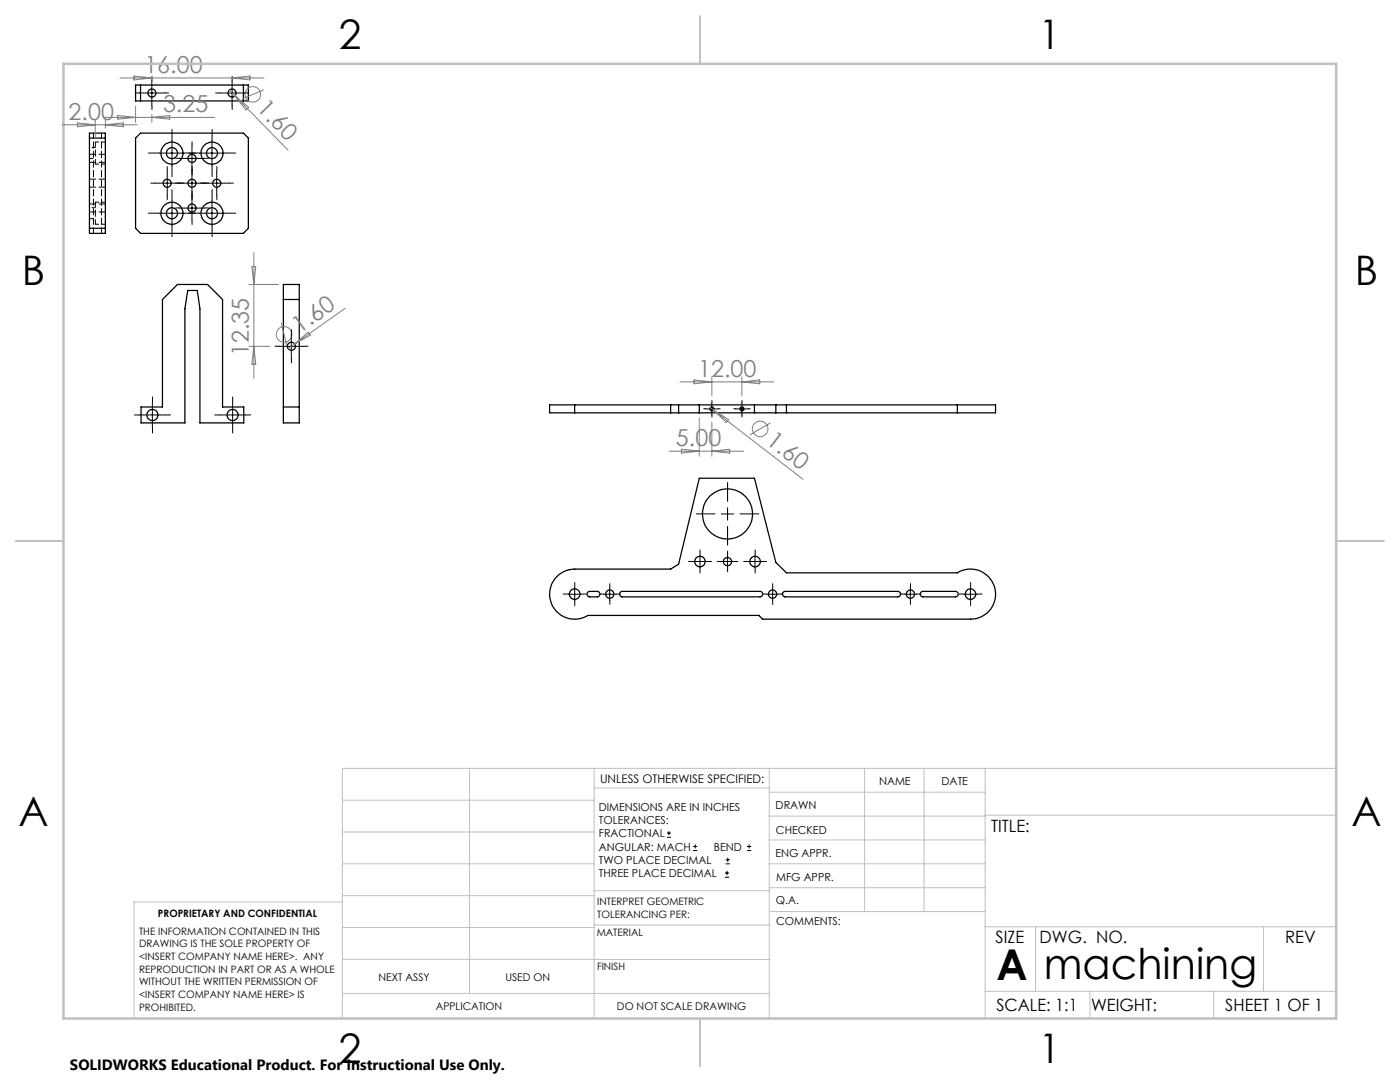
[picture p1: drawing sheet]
<svg xmlns="http://www.w3.org/2000/svg" width="279mm" height="216mm" viewBox="0 0 279 216" stroke-linecap="round" stroke-linejoin="round" font-family="sans-serif">
<g fill="none" stroke="#000" stroke-width=".25">
<path d="M27.1 17h22.5v3.1h-22.5zM28 17v3.1M48.6 17v3.1M17.9 26.6h3.1v20h-3.1zM17.9 27.6h3.1M28 26.6h20.6l1 1v17.9l-1 1.1h-20.6l-.9-1.1v-17.9zM17.9 45.5h3.1M32.4 59.8l3-3h6l3 3v21.4h4.2v3.2h-8.7v-22.8l-.5-3.6h-1.9l-.6 3.6v22.8h-8.7v-3.2h4.2zM56.6 56.8h3.1v27.6h-3.1zM56.6 59.8h3.1M56.6 81.2h3.1M114.7 80.8h-5v1.6h5"/>
<path d="M114.7 82.4h76.4M114.7 80.8h76.4M114.7 80.8v1.6M133.8 80.8v1.6M135.4 80.8v1.6M139.6 80.8v1.6M150.6 80.8v1.6M154.8 80.8v1.6M157 80.8v1.6M191.1 80.8h7.6v1.6h-7.6M191.1 80.8v1.6M111.5 114.7l.5-.3a4.6 4.6 0 0 1 2.7-.8h19.1l1.6-1 4.2-17.2h11l4.2 16.8 2.2 2.1h34.1a5 5 0 0 1 7.4 2.9 5 5 0 0 1-4.8 6.3h-41.5l-.8-.7h-34.1a5 5 0 0 1-6.7-1.3 5 5 0 0 1 .9-6.8z"/>
<path d="M117.3 118.1l.4-.1h1.5a.55 .55 0 0 1 .5 .6 .55 .55 0 0 1-.5 .5h-1.7l-.3-.5zM123.8 118.1l.4-.1h27.5a.55 .55 0 0 1 .5 .6 .55 .55 0 0 1-.5 .5h-27.5l-.4-.1-.2-.4zM156.2 118.3l.5-.3h22.5a.55 .55 0 0 1 .5 .6 .55 .55 0 0 1-.5 .5h-22.5l-.5-.3zM183.8 118.1l.4-.1h6.5a.55 .55 0 0 1 .5 .6 .55 .55 0 0 1-.5 .5h-6.5l-.4-.1-.1-.4z"/>
<circle cx="30.3" cy="18.6" r=".8"/>
<circle cx="46.3" cy="18.6" r=".8"/>
<circle cx="33.4" cy="36.6" r=".8"/>
<circle cx="34.3" cy="30.6" r="2.2"/>
<circle cx="34.3" cy="30.6" r="1.1"/>
<circle cx="38.3" cy="31.6" r=".81"/>
<circle cx="38.3" cy="36.6" r=".8"/>
<circle cx="42.3" cy="30.6" r="2.2"/>
<circle cx="42.3" cy="30.6" r="1.1"/>
<circle cx="43.3" cy="36.6" r=".8"/>
<circle cx="34.3" cy="42.5" r="2.2"/>
<circle cx="34.3" cy="42.5" r="1.1"/>
<circle cx="38.3" cy="41.5" r=".8"/>
<circle cx="42.3" cy="42.5" r="2.2"/>
<circle cx="42.3" cy="42.5" r="1.1"/>
<circle cx="58.2" cy="69.1" r=".8"/>
<circle cx="30.4" cy="82.8" r="1.09"/>
<circle cx="46.4" cy="82.8" r="1.1"/>
<circle cx="142.1" cy="81.6" r=".39"/>
<circle cx="148.1" cy="81.6" r=".4"/>
<circle cx="114.7" cy="118.6" r="1.05"/>
<circle cx="121.7" cy="118.5" r=".83"/>
<circle cx="139.7" cy="112" r="1.05"/>
<circle cx="145.2" cy="112.1" r=".83"/>
<circle cx="145.2" cy="102.5" r="5"/>
<circle cx="150.7" cy="112" r="1.04"/>
<circle cx="154.2" cy="118.5" r=".83"/>
<circle cx="181.7" cy="118.5" r=".83"/>
<circle cx="193.7" cy="118.5" r="1.03"/>
</g>
<path d="M19 28.3v4.4M19 40.3v4.4" fill="none" stroke="#000" stroke-width=".2" stroke-dasharray="1.3 .6" stroke-dashoffset=".3"/>
<path d="M18.6 26.5v20M20.2 46.5v-20" fill="none" stroke="#000" stroke-width=".2" stroke-dasharray="1.3 .6" stroke-dashoffset=".2"/>
<path d="M17.9 31.6h1.1M19 32.7h2M19 29.4h-1.1M21 28.3h-2M17.9 43.6h1.1M19 44.7h2M19 41.4h-1.1M21 40.3h-2" fill="none" stroke="#000" stroke-width=".2" stroke-dasharray="1.3 .6" stroke-dashoffset=".6"/>
<path d="M17.9 37.3h3.1M17.9 32.4h3.1M21 35.7h-3.1M21 30.8h-3.1M17.9 42.3h3.1M21 40.7h-3.1" fill="none" stroke="#000" stroke-width=".2" stroke-dasharray="1.3 .6"/>
<g fill="none" stroke="#808080" stroke-width=".2">
<path d="M24 15.6h28.7M26.7 15.2l3.6 .4-3.6 .3zM45.8 18l1.1 1.1M46.3 15.6l3.6-.4v.7zM46.9 19.1l10.6 10.9M46.9 19.1l2.7 2.3-.5 .5zM52.7 17.9l-4.4 1.9M12.4 24.9h15M15.5 24.5l3.5 .4-3.5 .4zM19 23.9v3.5M20.7 23.4h22.2M21 23.9v1.7"/>
<path d="M21 24.9l3.6-.4v.8zM23.5 23l3.6 .4-3.6 .4zM27.1 21.2v3.2M30.3 22.9v1.5M30.3 23.4l3.6-.4v.8zM49.7 56.8h5.9M50.3 53.2h.7l-.3 3.6zM50.7 50.4v25.1M49.7 69.1h4.1M50.7 69.1l.3 3.6h-.7zM56.1 64.4l1.2 4.6M58.8 68.7l-1.3 .9"/>
<path d="M58.8 68.7l2.7-2.4 .4 .6zM68.9 61.5l-10.1 7.2M135.7 76.2h18.7M138.5 75.8l3.6 .4-3.6 .4zM142.1 75.2v3.8M148.1 75.2v3.8M148.1 76.2l3.5-.4v.8zM133.6 90h14.8M136 89.6l3.6 .4-3.6 .4zM139.6 83.4v7.6M141.7 81.4l.7 .4M142.1 84.2v6.8"/>
<path d="M142.1 90l3.5-.4v.8zM142.4 81.8l17.9 13.8M142.4 81.8l3 1.9-.4 .6zM153.8 84.4l-4.2 2.4"/>
<circle cx="50.5" cy="18.8" r="1.55"/>
<circle cx="56.7" cy="66.7" r="1.55"/>
<circle cx="151.7" cy="85.6" r="1.56"/>
</g>
<g fill="none" stroke="#000" stroke-width=".2">
<path d="M27.8 18.6h5M30.3 16.1v5M43.8 18.6h5M46.3 16.1v5M30.9 36.5h14.9M31.8 30.6h5M33.4 34v5.1M34.3 28v5.1M35.8 31.6h5M38.3 29.1v14.9M39.8 30.6h5M42.3 28v5.1"/>
<path d="M43.3 34v5.1M31.8 42.5h5M34.3 40.1v4.9M35.8 41.5h5M39.8 42.5h5M42.3 40.1v4.9M55.6 69.1h5M58.1 66.6v5M27.9 82.8h5M30.4 80.3v5M43.9 82.8h5M46.4 80.3v5"/>
<path d="M140.8 81.6h2.5M142.1 80.3v2.5M146.8 81.6h2.5M148.1 80.3v2.5M113.5 118.6h2.4M114.7 117.3v2.5M120.4 118.6h2.5M121.7 117.3v2.5M138.4 112h2.5M139.7 110.8v2.5M143.9 112h2.5M143.9 102.6h2.5"/>
<path d="M145.2 101.3v2.5M145.2 110.8v2.5M149.4 112h2.5M150.7 110.8v2.5M152.9 118.6h2.5M154.2 117.3v2.5M180.4 118.6h2.6M181.7 117.3v2.5M192.4 118.6h2.5M193.7 117.3v2.5M133.1 167.1h.8M133.1 166.2h.8"/>
<path d="M133.5 165.8v.9M138.3 169.7h.8M138.3 168.9h.8M138.7 168.5v.8M144.7 175h.8M144.7 174.2h.8M144.8 172.4h.9M144.8 171.6h.9M145.1 173.8v.8M145.2 171.1v.9M149.1 169.7h.8M149.1 168.9h.8"/>
<path d="M149.5 168.5v.8"/>
</g>
<g fill="none" stroke="#000" stroke-width=".2" stroke-dasharray="15.2 1.3 1.3 1.3">
<path d="M27.8 18.5h-.8M30.3 16v-.8M32.8 18.5h.8M43.8 18.5h-.8M46.3 16v-.8M48.8 18.5h.8M30.3 21v.8M30.9 36.5h-.8M31.8 30.5h-2.2M33.4 34v-.8M33.4 39v.8M34.3 28v-2.2"/>
<path d="M34.3 33v2.2M35.8 31.6h-.8M35.8 36.5h-.8M35.9 36.5h.8M36.8 30.5h2.2M38.3 29.1v-.8M38.3 34.1v.8M38.3 39v-.8M38.3 34v-.8M38.3 39v.8M39.8 30.5h-2.2M40.8 36.5h-.8"/>
<path d="M40.8 31.6h.8M40.8 36.5h.8M42.3 28v-2.2M42.3 33v2.2M43.3 34v-.8M43.3 39v.8M44.8 30.5h2.2M45.8 36.5h.8M46.3 21v.8M31.8 42.5h-2.2M34.3 40v-2.2M34.3 45v2.2"/>
<path d="M35.8 41.5h-.8M36.8 42.5h2.2M38.3 44v.8M39.8 42.5h-2.2M40.8 41.5h.8M42.3 40v-2.2M42.3 45v2.2M44.8 42.5h2.2M55.7 69.1h-.8M58.2 66.6v-.8M58.2 71.6v.8M60.7 69.1h.8"/>
<path d="M27.9 82.8h-1.1M30.4 80.3v-1.1M30.4 85.3v1.1M32.9 82.8h1.1M43.9 82.8h-1.1M46.4 80.3v-1.1M46.4 85.3v1.1M48.9 82.8h1.1M140.8 81.6h-.4M142.1 80.3v-.4M142.1 82.8v.4M143.3 81.6h.4"/>
<path d="M146.8 81.6h-.4M148.1 80.3v-.4M148.1 82.8v.4M149.3 81.6h.4M113.5 118.5h-1.1M114.7 117.3v-1.1M114.7 119.8v1M116 118.5h1M120.5 118.5h-.9M121.7 117.3v-.8M121.7 119.8v.8M123 118.5h.8"/>
<path d="M138.5 112h-1.1M139.7 110.8v-1.1M139.7 113.3v1M141 112h1M142.7 102.5h-3.7M144 112h-.9M145.2 100v-3.7M145.2 105v3.8M145.2 110.8v-.8M145.2 113.3v.8M146.5 112h.8M147.7 102.5h3.8"/>
<path d="M149.5 112h-1.1M150.7 110.8v-1.1M150.7 113.3v1M152 112h1M153 118.5h-.9M154.2 117.3v-.8M154.2 119.8v.8M155.5 118.5h.8M180.5 118.5h-.9M181.7 117.3v-.8M181.7 119.8v.8M183 118.5h.8"/>
<path d="M192.5 118.5h-1.1M193.7 117.3v-1.1M193.7 119.8v1M195 118.5h1"/>
</g>
<g fill="none" stroke="#c0c0c0" stroke-width=".2">
<path d="M68.3 159.7h50.3M93.7 153.3v44.9M118.6 153.3v49.9M118.6 157.2h34.9M153.5 153.3v49.9M153.5 158.1h43.1M172.5 153.3v28.6M184.4 153.3v28.6M196.6 153.3v49.9M266.7 153.3h-198.4v49.9M68.3 178.7h50.3M68.3 172.4h50.3"/>
<path d="M68.3 166h50.3M68.3 180h-41.6v23.2M118.6 177.7h35M153.5 167.6h43.1M153.5 162.8h43.1M153.5 172.4h43.1M153.5 177.1h43.1M196.6 162.7h70.1M68.3 198.2h85.2M68.3 191.4l85.2 .1M68.3 185.1h50.3M118.6 184.6h35"/>
<path d="M153.6 181.9h43M196.6 197.8h70.1M196.6 184.9h70.1M206.7 184.9v12.9M217.5 197.8v5.4M242.2 197.8v5.4M252.2 184.9v12.9"/>
</g>
<path d="M139.7 3.2v9.5M3.1 107.9h9.6M266.7 107.9h9.5M139.7 203.2v9.6" fill="none" stroke="#c0c0c0" stroke-width=".25"/>
<path d="M12.7 12.7h254v190.5h-254z" fill="none" stroke="#c0c0c0" stroke-width=".5"/>
<g font-size="8.5">
<text x="198.9" y="195.5">A</text>
<text x="208.3" y="195.4">machining</text>
</g>
<g font-size="8.1">
<text x="67.6" y="9.7">2</text>
<text x="207.3" y="9.7">1</text>
<text x="4.4" y="57">B</text>
<text x="270.4" y="57">B</text>
<text x="3.7" y="164.9">A</text>
<text x="269.7" y="164.9">A</text>
<text x="67.6" y="212.2">2</text>
<text x="207.3" y="212.2">1</text>
</g>
<g font-size="4.7" fill="#808080">
<text x="28.8" y="14.5">16.00</text>
<text x="13.7" y="23.9">2.00</text>
<text x="32.5" y="22.4">3.25</text>
<text x="51.1" y="21.8" transform="rotate(46 51.1 21.8)">1.60</text>
<text x="49.7" y="71.1" transform="rotate(-90 49.7 71.1)">12.35</text>
<text x="59.8" y="66.6" transform="rotate(-35 59.8 66.6)">1.60</text>
<text x="139.3" y="75.2">12.00</text>
<text x="134.9" y="89">5.00</text>
<text x="152.7" y="88.5" transform="rotate(38 152.7 88.5)">1.60</text>
</g>
<g font-size="3.4">
<text x="197.8" y="166">TITLE:</text>
<text x="198.7" y="188.1">SIZE</text>
<text x="207.5" y="188.1">DWG. NO.</text>
<text x="256.5" y="188.2">REV</text>
<text x="198.8" y="201.7">SCALE: 1:1</text>
<text x="217.7" y="201.8">WEIGHT:</text>
<text x="244.5" y="201.7">SHEET 1 OF 1</text>
</g>
<text font-size="3" x="14" y="213.5">SOLIDWORKS Educational Product. For Instructional Use Only.</text>
<text font-size="2.4" x="119.8" y="156.2">UNLESS OTHERWISE SPECIFIED:</text>
<g font-size="2.2">
<text x="119.5" y="161.8">DIMENSIONS ARE IN INCHES</text>
<text x="154.8" y="161.4">DRAWN</text>
<text x="175.4" y="156.6">NAME</text>
<text x="187.9" y="156.7">DATE</text>
<text x="119.5" y="164.4">TOLERANCES:</text>
<text x="119.5" y="167.1">FRACTIONAL</text>
<text x="154.9" y="166.3">CHECKED</text>
<text x="119.5" y="169.7">ANGULAR: MACH</text>
<text x="119.5" y="172.4">TWO PLACE DECIMAL</text>
<text x="142.5" y="169.7">BEND</text>
<text x="154.8" y="171">ENG APPR.</text>
<text x="119.5" y="175">THREE PLACE DECIMAL</text>
<text x="154.9" y="175.7">MFG APPR.</text>
<text x="154.9" y="180.4">Q.A.</text>
<text x="154.9" y="184.6">COMMENTS:</text>
</g>
<g font-size="2.1">
<text x="75.5" y="195.7">NEXT ASSY</text>
<text x="100.9" y="195.7">USED ON</text>
<text x="86.9" y="201.5">APPLICATION</text>
<text x="123.1" y="201.6">DO NOT SCALE DRAWING</text>
</g>
<g font-size="2">
<text x="31.5" y="182.9">PROPRIETARY AND CONFIDENTIAL</text>
<text x="119.2" y="180.6">INTERPRET GEOMETRIC</text>
<text x="119.2" y="183.1">TOLERANCING PER:</text>
<text x="27.8" y="186.5">THE INFORMATION CONTAINED IN THIS</text>
<text x="27.8" y="189">DRAWING IS THE SOLE PROPERTY OF</text>
<text x="27.8" y="191.6">&lt;INSERT COMPANY NAME HERE&gt;. ANY</text>
<text x="119.1" y="186.7">MATERIAL</text>
<text x="27.8" y="194.1">REPRODUCTION IN PART OR AS A WHOLE</text>
<text x="27.8" y="196.6">WITHOUT THE WRITTEN PERMISSION OF</text>
<text x="119.1" y="193.5">FINISH</text>
<text x="27.8" y="199.1">&lt;INSERT COMPANY NAME HERE&gt; IS</text>
<text x="27.8" y="201.7">PROHIBITED.</text>
</g>
</svg>
